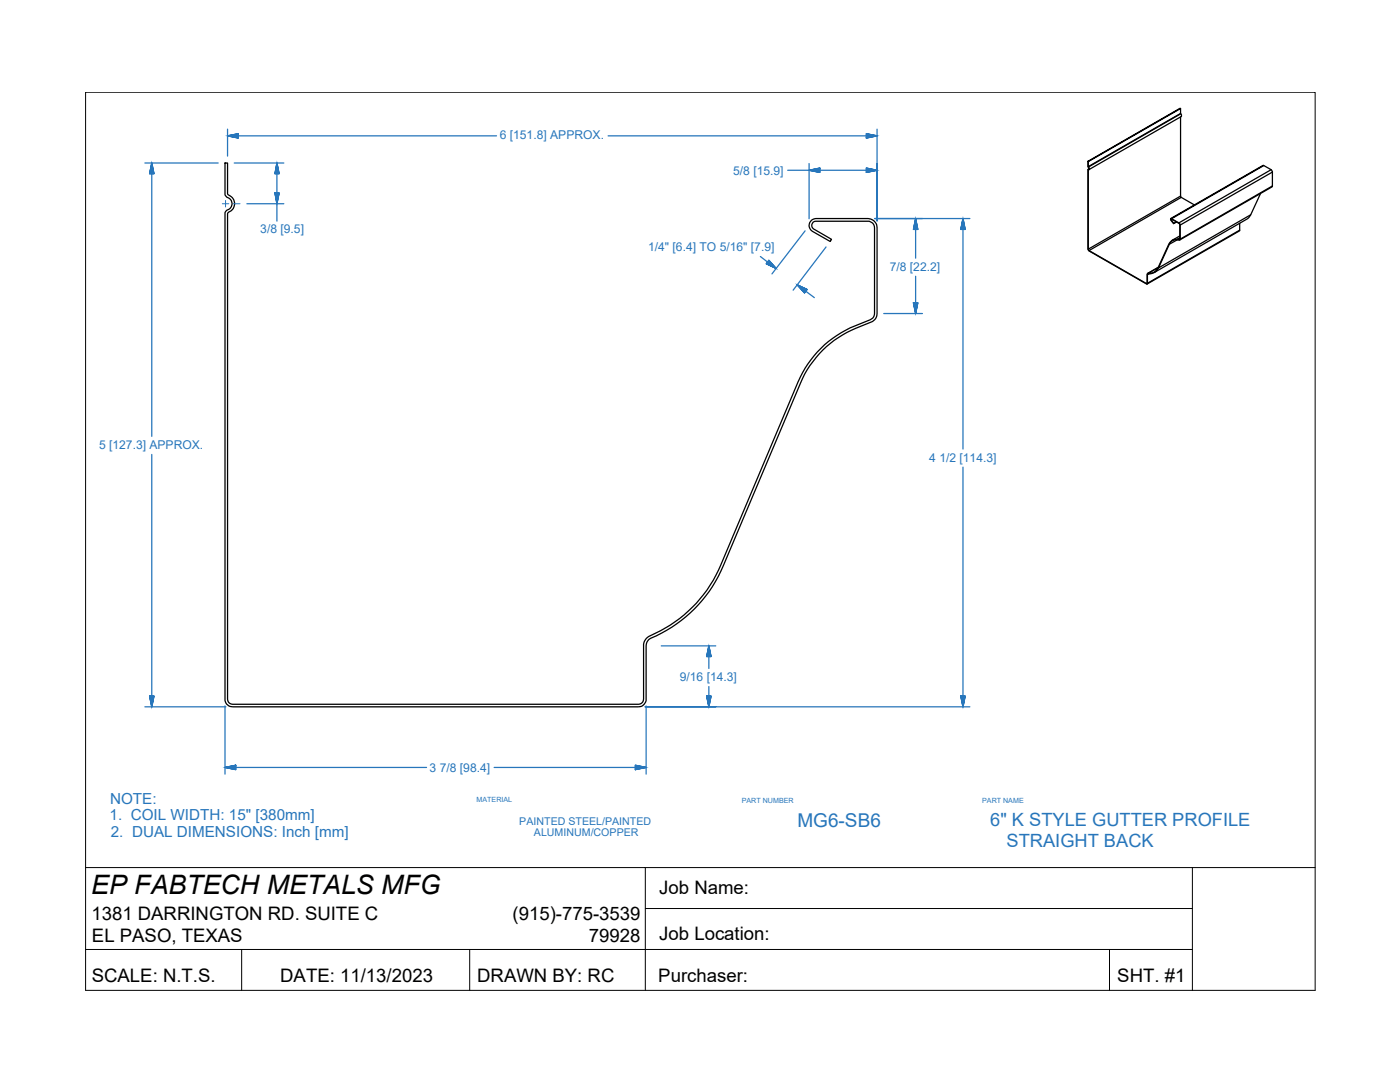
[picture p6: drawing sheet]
<svg xmlns="http://www.w3.org/2000/svg" width="279mm" height="216mm" viewBox="0 0 279 216" stroke-linecap="round" stroke-linejoin="round" font-family="sans-serif">
<!-- layer: PDF4_Geometry -->
<path d="M17.1 197.6v-179.2h245.4v179.2" fill="none" stroke="#000" stroke-width=".2"/>
<!-- layer: 0 -->
<path d="M17.1 173.1h111.7v24.5M128.8 173.1h133.7M238 173.1v24.5M17.1 197.6h245.4M17.1 189.5h220.9M48.2 189.5v8.1M93.7 189.5v8.1M128.8 181.3h109.2M221.4 189.5v8.1" fill="none" stroke="#000" stroke-width=".2"/>
<!-- layer: PDF4_Solid Fills -->
<g fill="#2776bb" stroke="#2776bb" stroke-width=".2">
<path d="M29.9 138.9h.8l-.4 2.1z"/>
<path d="M30.3 32.5l.4 2.2h-.8z"/>
<path d="M159.1 56.8l2 1-.5 .6z"/>
<path d="M153.4 51.9l1.5 1.7-1.9-1z"/>
<path d="M161.5 34l2.1-.5v.9z"/>
<path d="M172.9 33.5l2.1 .5-2.1 .4z"/>
<path d="M182.7 43.6l.5 2.2h-.9z"/>
<path d="M182.3 60.4h.9l-.5 2.2z"/>
<path d="M192.2 43.6l.4 2.2h-.9z"/>
<path d="M191.7 138.9h.9l-.4 2.1z"/>
<path d="M141 138.9h.9l-.4 2.1z"/>
<path d="M141.5 128.9l.4 2.1h-.9z"/>
<path d="M44.9 153.1l2.1-.4v.9z"/>
<path d="M126.8 152.7l2.1 .4-2.1 .5z"/>
<path d="M172.9 26.7l2.1 .4-2.1 .4z"/>
<path d="M45.4 27.1l2.1-.4v.8z"/>
<path d="M55.3 32.5l.4 2.2h-.8z"/>
<path d="M54.9 38.5h.8l-.4 2.2z"/>
</g>
<!-- layer: PDF4_Geometry -->
<g fill="none" stroke="#000" stroke-width=".25">
<path d="M44.9 32.5h.5l.1 6.3a1.93 1.93 0 0 1 1.3 1.8 1.93 1.93 0 0 1-1.3 1.9l-.1 97 .2 .6 .8 .4h81l.8-.4 .2-.6v-10.6a2.14 2.14 0 0 1 1.4-2 26.7 26.7 0 0 0 14-14.2l15.5-36.5a21 21 0 0 1 11.4-11.2l3-1.2 .4-.3 .4-.7v-17.4a1.28 1.28 0 0 0-1.3-1.3h-10.3a.85 .85 0 0 0-.8 .6 .85 .85 0 0 0 .3 1l3.5 2.1-.2 .4-3.6-2a1.38 1.38 0 0 1-.6-1.6 1.38 1.38 0 0 1 1.3-1h10.4a1.84 1.84 0 0 1 1.8 1.8v17.2a1.75 1.75 0 0 1-1.1 1.7l-3.1 1.2a20.3 20.3 0 0 0-11 10.9l-15.5 36.5a27.6 27.6 0 0 1-14.8 14.7l-.3 .4-.3 .9v10.6a1.54 1.54 0 0 1-1.5 1.5h-81a1.52 1.52 0 0 1-1.5-1.5v-97l.2-.4a1.54 1.54 0 0 0 1.1-2.1l-.3-.3-.6-.3-.4-.6zM217.1 32.2l18.5-10.5zM217.1 32.2v1l.2 .4-.2 .3 .1 16 11.7 6.8 .1-.2M217.2 33.3l.2 .5-.2 .1M235.6 21.7v.9l-18.4 10.6v-1M235.6 22.6l-18.4 10.6M235.6 39.1l.1 .3-18.4 10.6-.1-.3M235.6 22.7l.2 .2-.1 .4-18.5 10.6v15.8l18.4-10.6v-15.8M235.7 39.4l2.7 1.5M251.6 38.6l-2 4.3-18.4 10.6 2.2-4.8 1.5-.8M252.2 33l1.5 .9-18.4 10.6-1.5-.9M253.7 33.9l.2 .4-18.4 10.6-.2-.4"/>
<path d="M253.9 34.3v2.8l-18.4 10.6v-2.8M253.9 37.1v.2l-18.4 10.6M217.3 50l11.5 6.6 .1-.1M229.1 54.6l-.2 .2v1.7l-.1 .1M231.1 53.4l-2.1 1.2M231.2 53.5a2.27 2.27 0 0 1-2.2 1.2v.1M233.6 43.6l18.6-10.6-18.6 10.6v.3l.6 .7 .6-.3M233.8 43.9l-.1-.1 .1-.1 1.6 1 .1 3.1h-.1h.1M234 43.8l-.2 .1 .5 .7M234.8 44.3l-.6 .3M234.9 47.8a1.57 1.57 0 0 0-1.6 .9l-2.2 4.7a1.93 1.93 0 0 1-2 1.2l2-1.2M235.5 47.4l-.6 .4h.5"/>
<path d="M235.5 47.1l-1.6 .8M235.5 47.7v.2a1.77 1.77 0 0 0-2.1 .8M247.4 44.5v1.4l-18.4 10.6v-1.7l.3-.1M247.4 45.9v.2l-18.5 10.6M249.6 42.9l-.4 .5-.4 .4-18.4 10.6"/>
</g>
<g fill="none" stroke="#2776bb" stroke-width=".25">
<path d="M28.9 32.5h14.6M30.3 32.5v54.6M30.3 32.5l.4 2.2-.4-2.2-.4 2.2h.8h-.8zM45.4 27.1h53.7M45.4 27.1l2.1-.4-2.1 .4 2.1 .4v-.8v.8zM45.4 25.8v5.4M46.7 32.5h9.9M54.9 38.5h.8l-.4 2.2-.4-2.2 .4 2.2 .4-2.2zM55.3 32.5v11.6M55.3 32.5l.4 2.2-.4-2.2-.4 2.2h.8h-.8zM121.4 27.1h53.6M157.2 34h17.8"/>
<path d="M161.5 34l2.1-.5-2.1 .5 2.1 .4v-.9v.9zM161.5 32.6v11M172.9 33.5l2.1 .5-2.1 .4 2.1-.4-2.1-.5v.9zM172.9 26.7l2.1 .4-2.1 .4 2.1-.4-2.1-.4v.8zM175 25.8v18.3v-11.5M49.3 40.7h7.3M151.8 51.2l3.1 2.4M153.4 51.9l1.5 1.7-1.9-1 1.9 1-1.5-1.7-.4 .7zM159.1 56.8l3.4 2.6M159.1 56.8l2 1-2-1 1.5 1.6 .5-.6-.5 .6zM160.7 46.1l-6.6 8.6M164.9 49.3l-6.6 8.6"/>
<path d="M182.7 43.6v7.9M182.7 43.6l.5 2.2-.5-2.2-.4 2.2h.9h-.9zM182.7 55.1v7.5M184.1 43.6h-9.5h19M192.2 43.6v46M192.2 43.6l.4 2.2-.4-2.2-.5 2.2h.9h-.9zM176.4 62.6h7.7M182.3 60.4h.9l-.5 2.2-.4-2.2 .4 2.2 .5-2.2zM30.3 90.7v50.3M192.2 93.2v47.8M29.9 138.9h.8l-.4 2.1-.4-2.1 .4 2.1 .4-2.1zM132 128.9h10.8"/>
<path d="M141 138.9h.9l-.4 2.1-.5-2.1 .5 2.1 .4-2.1zM141.5 137v4M141.5 128.9v4.5M141.5 128.9l.4 2.1-.4-2.1-.5 2.1h.9h-.9zM191.7 138.9h.9l-.4 2.1-.5-2.1 .5 2.1 .4-2.1zM28.9 141h16.2M44.9 153.1h40.2M44.9 153.1l2.1-.4-2.1 .4 2.1 .5v-.9v.9zM44.9 140.9v13.6M98.6 153.1h30.3M126.8 152.7l2.1 .4-2.1 .5 2.1-.5-2.1-.4v.9zM128.9 140.9v13.6"/>
<path d="M142.8 141h-14h64.8"/>
</g>
<path d="M45 40v1.3M44.4 40.7h1.3M46.5 40.7h1.4" fill="none" stroke="#2776bb" stroke-width=".2"/>
<text font-size="5.3" x="18.2" y="178.5">EP FABTECH METALS MFG</text>
<text font-size="3.8" fill="#2776bb" x="159.1" y="165">MG6-SB6</text>
<g font-size="3.7">
<text x="131.6" y="178.5">Job Name:</text>
<text x="18.2" y="183.5">1381 DARRINGTON RD. SUITE C</text>
<text x="102.3" y="183.5">(915)-775-3539</text>
<text x="18.4" y="188">EL PASO, TEXAS</text>
<text x="117.5" y="188">79928</text>
<text x="131.6" y="187.6">Job Location:</text>
<text x="18.3" y="196">SCALE: N.T.S.</text>
<text x="55.9" y="196">DATE: 11/13/2023</text>
<text x="95.2" y="196">DRAWN BY: RC</text>
<text x="131.4" y="195.9">Purchaser:</text>
<text x="223" y="196">SHT. #1</text>
</g>
<g font-size="3.6" fill="#2776bb">
<text x="197.6" y="164.9">6&quot; K STYLE GUTTER PROFILE</text>
<text x="200.9" y="169">STRAIGHT BACK</text>
</g>
<g font-size="3" fill="#2776bb">
<text x="22" y="160.4">NOTE:</text>
<text x="21.9" y="163.5">1. COIL WIDTH: 15&quot; [380mm]</text>
<text x="22.1" y="167">2. DUAL DIMENSIONS: Inch [mm]</text>
</g>
<g font-size="2.4" fill="#2776bb">
<text x="99.7" y="27.8">6 [151.8] APPROX.</text>
<text x="146.3" y="34.9">5/8 [15.9]</text>
<text x="52" y="46.6">3/8 [9.5]</text>
<text x="129.3" y="50.1">1/4&quot; [6.4] TO 5/16&quot; [7.9]</text>
<text x="177.6" y="54">7/8 [22.2]</text>
<text x="19.8" y="89.5">5 [127.3] APPROX.</text>
<text x="185.5" y="92.1">4 1/2 [114.3]</text>
<text x="135.7" y="135.9">9/16 [14.3]</text>
<text x="85.7" y="154">3 7/8 [98.4]</text>
</g>
<g font-size="2.1" fill="#2776bb">
<text x="103.6" y="164.6">PAINTED STEEL/PAINTED</text>
<text x="106.6" y="166.8">ALUMINUM/COPPER</text>
</g>
<g font-size="1.4" fill="#2776bb">
<text x="95.1" y="160.1">MATERIAL</text>
<text x="148" y="160.1">PART NUMBER</text>
<text x="196" y="160.1">PART NAME</text>
</g>
</svg>
